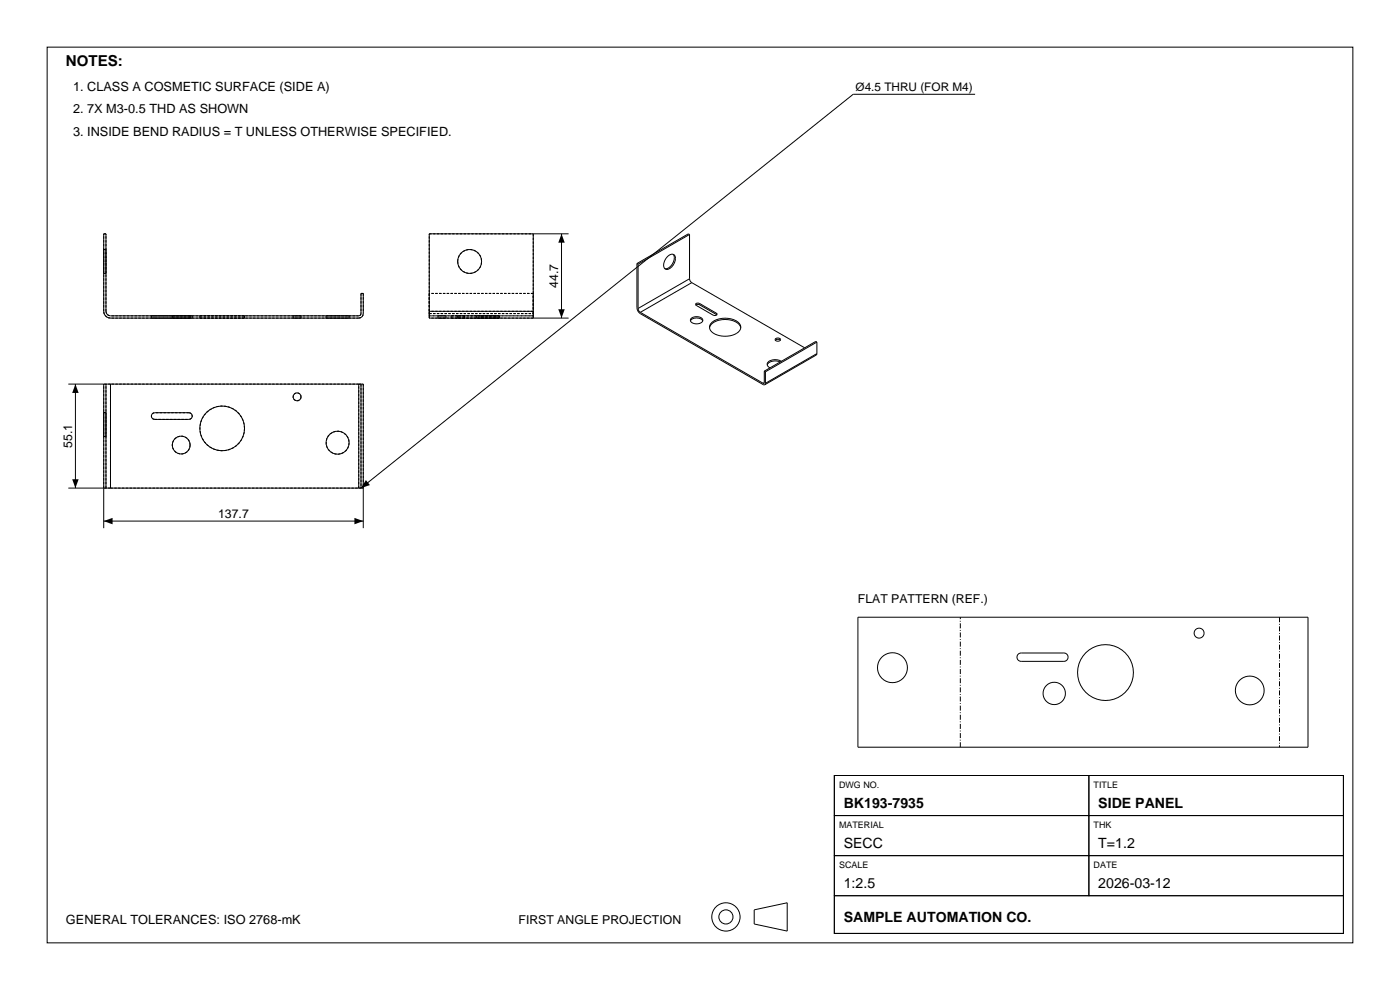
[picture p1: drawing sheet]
<svg xmlns="http://www.w3.org/2000/svg" width="297mm" height="210mm" viewBox="0 0 297 210" stroke-linecap="round" stroke-linejoin="round" font-family="sans-serif">
<g fill="none" stroke="#000" stroke-width=".21">
<path d="M10 10h277v190h-277zM206.9 20h-25.9l-104.4 83.5M22 49.6h.5v16.4a.96 .96 0 0 0 .9 1h52.7l.4-.2 .1-.3v-4.3h.5v4.3a.96 .96 0 0 1-1 1h-52.7a1.44 1.44 0 0 1-1.4-1.5zM113.1 49.6v16.4M119.1 49.6v17.9M120.6 49.6h-29.5v16.4M135.1 55.9v9.4a1.58 1.58 0 0 0 .7 1.2l26.1 15.1h.3M135.1 55.9l.3 .1M135.4 56v9.4M141.6 54.5a.91 .91 0 0 1 .8-.6 .91 .91 0 0 1 .9 .6 2.25 2.25 0 0 1-2 2.6 1.56 1.56 0 0 1 0-2.4zM142.8 53.9a2.17 2.17 0 0 1-1.8 3.1M146.3 59.1l.1 .5 .4 .4"/>
<path d="M146.3 59.1l-10.9 6.3M146.3 49.7v9.4M146.3 49.7l-.3-.1-10.9 6.3M146.3 49.7l-10.9 6.3M146.8 60l23.9 13.8M146.8 60l-11 6.3M91.1 66v1.5h29.5M91.1 66h22M113.1 66v1.5M135.4 65.4l.1 .5 .3 .4M135.8 66.3l26.1 15M146.5 68.1a1.67 1.67 0 0 1 2.6 0"/>
<path d="M146.7 67.5a1.65 1.65 0 0 1 2.4 .4 1.53 1.53 0 0 1-2.6 0zM148.4 64.6h-.4l-.4 .1M148.4 64.4l-.5-.1-.4 .3 3.8 2.2 .6 .1 .2-.3-.1-.2M148.4 64.6l3.6 2.1M148.4 64.4l3.6 2M148.4 64.4v.2M150.5 69.5a2.64 2.64 0 0 1 2.7-1.7 3.7 3.7 0 0 1 3.9 1.6v.1M151.1 68.3a4.5 4.5 0 0 1 5.9 .6 1.52 1.52 0 0 1-1.2 2 4.5 4.5 0 0 1-5.1-.9l-.2-.8zM152 66.7l.1 .1M152 66.4v.3M162.1 78.7v2.5M162.1 78.7l.3 .2"/>
<path d="M162.4 78.9v2.4M164.5 71.9a.61 .61 0 0 1 .6-.2 .61 .61 0 0 1 .5 .5 .61 .61 0 0 1-.7 .2 .61 .61 0 0 1-.4-.5zM164.5 72.2a.82 .82 0 0 1 1.1 0M165.5 76.8a2.15 2.15 0 0 0-2.7 .6M165.8 76.6a2.05 2.05 0 0 0-3 .5l.1 .6 .5 .3M173.3 75l-.1 .3-11 6.3M173.3 75l-10.9 6.3M173.3 72.6v2.4M173.3 72.6l-.2-.2-11 6.3M173.3 72.6l-10.9 6.3M14.5 81.5h8M16 81.5v22"/>
<path d="M22 81.5v30.5M22.5 81.5h.9M22.5 81.5v22M23.4 81.5h52.7M23.4 81.5v22M32.3 87.8l.5-.3h7.3a.71 .71 0 0 1 .7 .8 .71 .71 0 0 1-.7 .7h-7.3a.71 .71 0 0 1-.6-.4 .71 .71 0 0 1 .1-.8zM76.1 81.5h.5M76.1 81.5v22M76.6 81.5v22M76.6 81.5h.5v30.5M162.1 81.2l-.2 .1M162.4 81.3l-.2 .3"/>
<path d="M14.5 103.5h8M22 110.5h55.1M22.5 103.5h.9M23.4 103.5h52.7M76.1 103.5h.5M76.6 103.5h.5M182 130.9h95.5v27.6h-95.5zM216 138.8l.6-.3h9.1a.89 .89 0 0 1 .9 .9 .89 .89 0 0 1-.9 .9h-9.1a.89 .89 0 0 1-.8-.6 .89 .89 0 0 1 .2-.9zM177 164.5h54v8.5h-54zM177 173h54v8.5h-54zM177 164.5h108v33.5h-108zM231 164.5h54v8.5h-54z"/>
<path d="M231 173h54v8.5h-54zM160 193l7-1.5v6l-7-1.5zM177 181.5h54v8.5h-54zM177 190h108v8h-108zM231 181.5h54v8.5h-54z"/>
<circle cx="99.6" cy="55.5" r="2.54"/>
<circle cx="38.4" cy="94.4" r="1.9"/>
<circle cx="47.1" cy="90.9" r="4.7"/>
<circle cx="63" cy="84.2" r=".84"/>
<circle cx="71.6" cy="93.9" r="2.44"/>
<circle cx="254.4" cy="134.3" r="1.06"/>
<circle cx="189.3" cy="141.6" r="3.2"/>
<circle cx="223.6" cy="147.1" r="2.37"/>
<circle cx="234.5" cy="142.7" r="5.9"/>
<circle cx="265.1" cy="146.5" r="3.1"/>
<circle cx="154" cy="194.5" r="3"/>
<circle cx="154" cy="194.5" r="1.5"/>
</g>
<g fill="none" stroke="#000" stroke-width=".21" stroke-dasharray=".5 .3" stroke-linecap="butt">
<path d="M22 49.6h.5M22 55.5v2.5M22 58v-5.1M22 52.9v2.6M22.5 55.5v2.5M22.5 58v-5.1M22.5 52.9v2.6M22.5 52.9h-.5M22.5 58h-.5M91.1 49.6h22M97.1 55.5a2.54 2.54 0 0 0 3.6 2.3 2.54 2.54 0 0 0 .5-4.3 2.54 2.54 0 0 0-4 1.4l-.1 .6M113.1 49.6v16.4"/>
<path d="M22 66v-16.4M22.5 66a.96 .96 0 0 0 .9 1M22.5 66v-16.4M23.4 67.5a1.44 1.44 0 0 1-1.4-1.5M32.1 67.5h.7M32.1 67h.7M32.1 67v.5M32.8 67.5h-.7M32.8 67.5h7.3M32.8 67h-.7M32.8 67h7.3M36.5 67.5h3.8"/>
<path d="M36.5 67h3.8M36.5 67v.5M40.1 67.5h-7.3M40.1 67.5h.7M40.1 67h-7.3M40.1 67h.7M40.3 67.5h-3.8M40.3 67h-3.8M40.3 67.5v-.5M40.8 67.5h-.7M40.8 67h-.7M40.8 67v.5"/>
<path d="M42.4 67.5h9.5M42.4 67h9.5M42.4 67v.5M51.9 67.5h-9.5M51.9 67h-9.5M51.9 67.5v-.5M62.2 67.5h1.7M62.2 67h1.7M62.2 67v.5M63.9 67.5h-1.7M63.9 67h-1.7M63.9 67.5v-.5"/>
<path d="M69.2 67.5h4.9M69.2 67h4.9M69.2 67v.5M74.1 67.5h-4.9M74.1 67h-4.9M74.1 67.5v-.5M76.1 67.5h-52.7M76.1 67h-52.7M76.1 67.5a.96 .96 0 0 0 1-1M76.6 66.5l-.1 .3-.4 .2M76.6 62.2v4.3M77.1 62.2v4.3"/>
<path d="M77.1 62.2h-.5M91.1 67h22M91.1 66v1M91.1 66.5h22M91.1 67.5v-1M91.1 66.5v.5M91.1 62.2v4.3M91.1 66v-16.4M92.9 67.5h.9M92.9 67h.9M92.9 67v.5M93.8 67.5h.8"/>
<path d="M93.8 67h.8M94.6 67.5h-1.7M94.6 67h-1.7M94.6 67v.5M95.7 67.5h4.8M95.7 67h4.8M95.7 67v.5M97.1 67.5h1.5M97.1 67h1.5M97.1 67.5v-.5M98.6 67.5h-1.5M98.6 67h-1.5"/>
<path d="M98.6 67.5v-.5M100.5 67.5h4.7M100.5 67h4.7M101.1 67.5h2.4M101.1 67h2.4M101.1 67v.5M102.1 67.5h1.9M102.1 67h1.9M102.1 67v.5M103.5 67.5h2.4M103.5 67h2.4M104 67.5h1.9"/>
<path d="M104 67h1.9M105.2 67.5h-9.5M105.2 67h-9.5M105.2 67v.5M105.9 67.5h-3.8M105.9 67h-3.8M105.9 67v.5M105.9 67.5h-4.8M105.9 67h-4.8M113.1 66v1M113.1 66.5v.5M113.1 66.5v-4.3"/>
<path d="M113.1 67.5v-1M113.1 67.5h-22M113.1 67h-22M113.1 66h-22M113.1 62.2h-22M22 87.5v5.1M22 92.6v-5.1M22 87.5h.5M22.5 87.5v5.1M22.5 92.6v-5.1M22.5 92.6h-.5M23.4 81.5v22"/>
<path d="M23.4 81.5h-1.4M32.8 89a.71 .71 0 0 1-.7-.7 .71 .71 0 0 1 .7-.8M32.8 89h7.3M40.1 87.5h-7.3M40.1 87.5a.71 .71 0 0 1 .7 .8 .71 .71 0 0 1-.7 .7M40.3 94.4a1.9 1.9 0 0 1-2.6 1.7 1.9 1.9 0 0 1-.5-3.1 1.9 1.9 0 0 1 3.1 .9v.5M51.9 90.9a4.7 4.7 0 0 1-6.9 4.2 4.7 4.7 0 0 1-.7-8 4.7 4.7 0 0 1 7.5 2.9l.1 .9M63.9 84.2a.84 .84 0 0 1-1.2 .8 .84 .84 0 0 1-.3-1.4 .84 .84 0 0 1 1.4 .2l.1 .4M74.1 93.9a2.44 2.44 0 0 1-3.5 2.2 2.44 2.44 0 0 1-.5-4.1 2.44 2.44 0 0 1 3.9 1.3l.1 .6M76.1 81.5h-52.7M76.1 81.5h1M76.6 81.5v22"/>
<path d="M77.1 81.5v22M22 103.5v-22M22.5 103.5v-22M23.4 103.5h52.7M23.4 103.5h-1.4M76.1 103.5h1M76.1 103.5v-22"/>
</g>
<path d="M119.1 49.6l.7 1.9h-1.4zM118.4 65.6h1.4l-.7 1.9zM16 81.5l.7 1.9h-1.4zM15.3 101.7h1.4l-.7 1.8zM22 110.5l1.9-.6v1.3zM77.6 101.8l.9 1.1-1.9 .6zM75.2 109.9l1.9 .6-1.9 .7z" fill="#000"/>
<path d="M271.4 130.9v27.6M203.7 158.5v-27.6" fill="none" stroke="#000" stroke-width=".21" stroke-dasharray="1.1 .4 .2 .4" stroke-linecap="butt"/>
<text font-size="3.2" x="14" y="14">NOTES:</text>
<g font-size="3">
<text x="179" y="171.4">BK193-7935</text>
<text x="233" y="171.4">SIDE PANEL</text>
<text x="179" y="179.9">SECC</text>
<text x="233" y="179.9">T=1.2</text>
<text x="179" y="188.4">1:2.5</text>
<text x="233" y="188.4">2026-03-12</text>
<text x="179" y="195.5">SAMPLE AUTOMATION CO.</text>
</g>
<g font-size="2.7">
<text x="15.5" y="19.2">1. CLASS A COSMETIC SURFACE (SIDE A)</text>
<text x="15.5" y="24">2. 7X M3-0.5 THD AS SHOWN</text>
<text x="15.5" y="28.8">3. INSIDE BEND RADIUS = T UNLESS OTHERWISE SPECIFIED.</text>
<text x="14" y="196">GENERAL TOLERANCES: ISO 2768-mK</text>
</g>
<g font-size="2.6">
<text x="118.4" y="61.1" transform="rotate(-90 118.4 61.1)">44.7</text>
<text x="15.3" y="95" transform="rotate(-90 15.3 95)">55.1</text>
<text x="46.3" y="109.8">137.7</text>
<text x="182" y="127.9">FLAT PATTERN (REF.)</text>
<text x="110" y="196">FIRST ANGLE PROJECTION</text>
</g>
<text font-size="2.5" x="181.5" y="19.4">Ø4.5 THRU (FOR M4)</text>
<g font-size="1.9">
<text x="178" y="167.1">DWG NO.</text>
<text x="232" y="167.1">TITLE</text>
<text x="178" y="175.6">MATERIAL</text>
<text x="232" y="175.6">THK</text>
<text x="178" y="184.1">SCALE</text>
<text x="232" y="184.1">DATE</text>
</g>
</svg>
